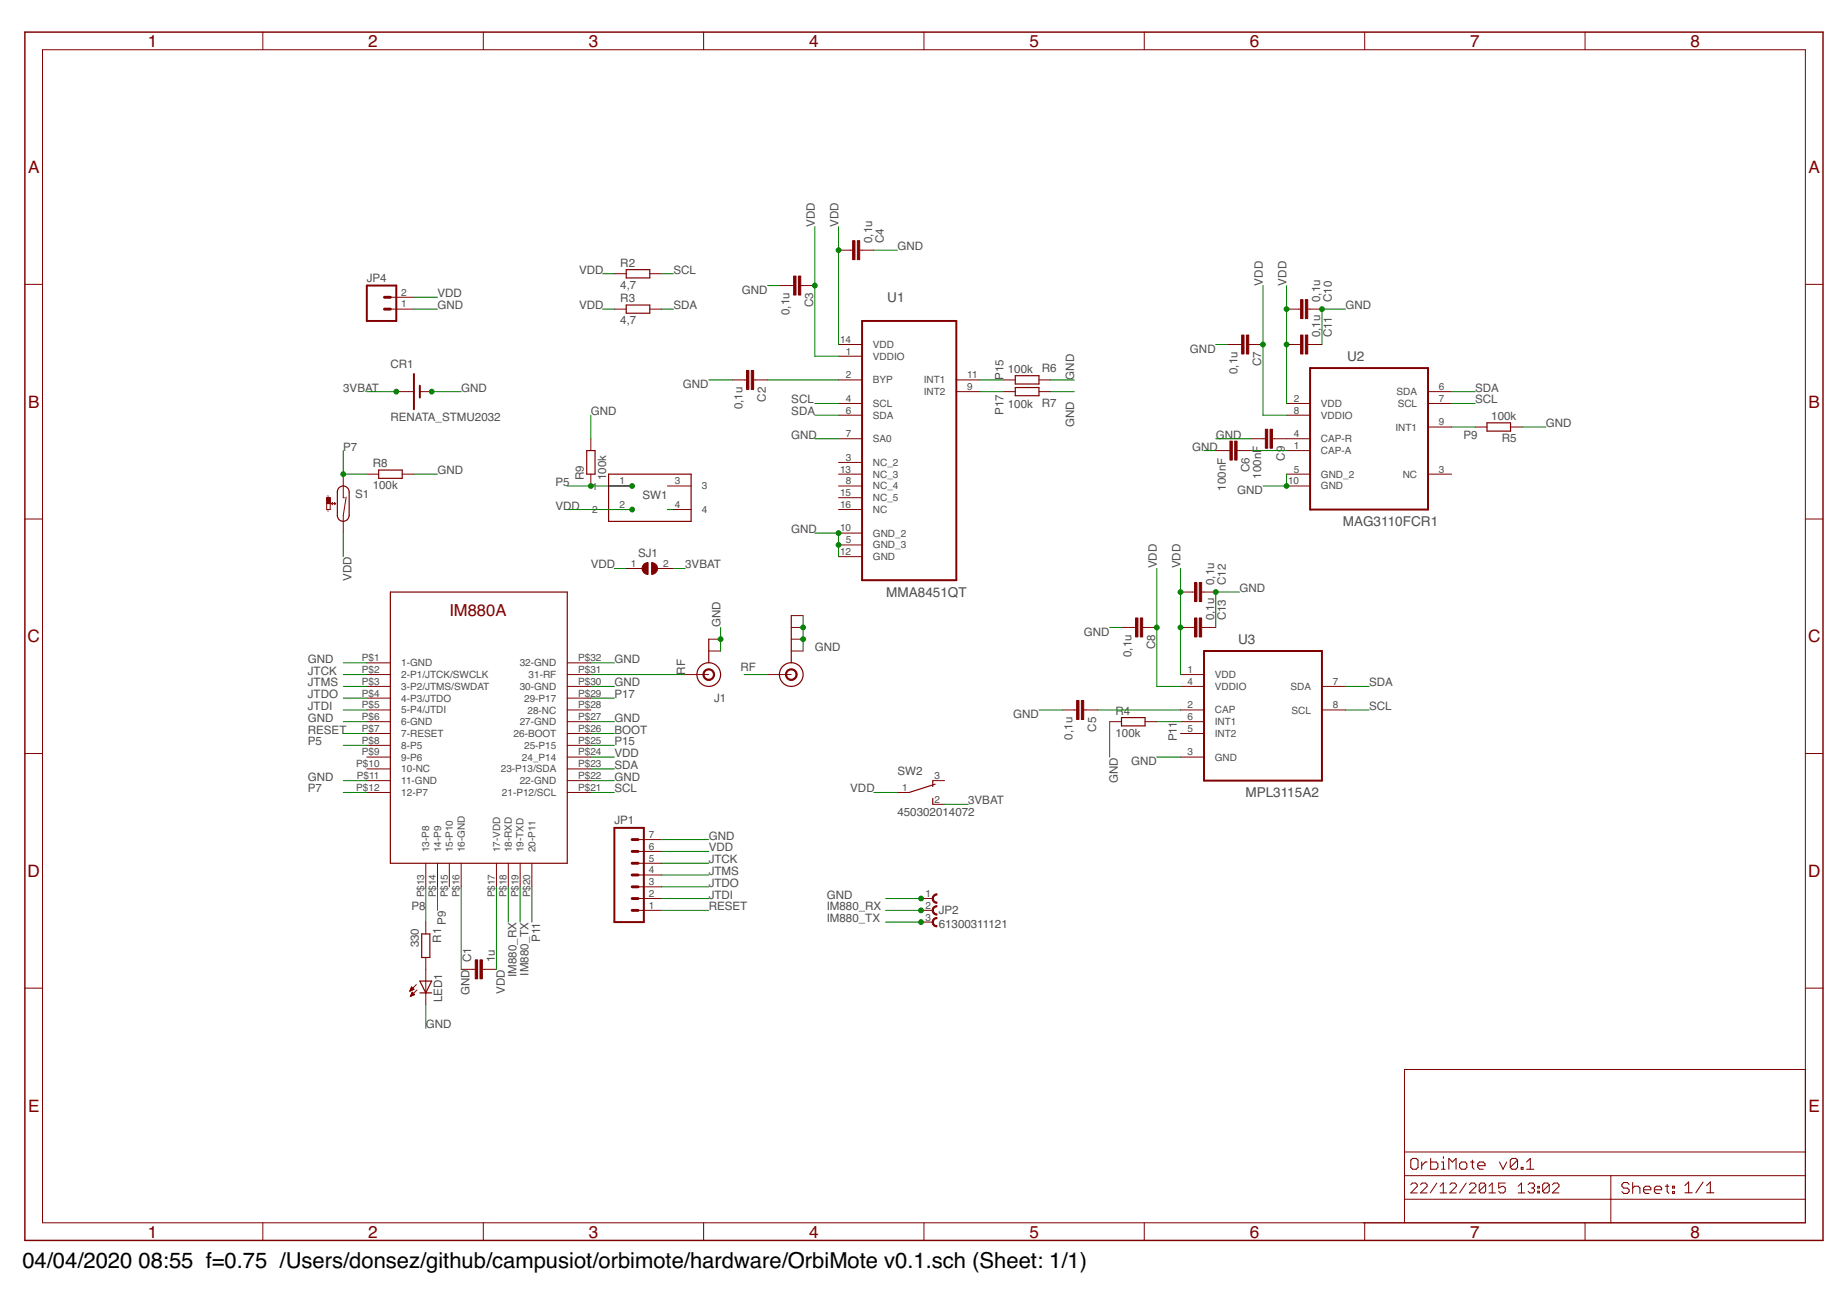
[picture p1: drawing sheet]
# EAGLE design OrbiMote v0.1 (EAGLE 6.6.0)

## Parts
C1  1u  C-EUC0603  [C0603]
C2  0,1u  C-EUC0603  [C0603]
C3  0,1u  C-EUC0603  [C0603]
C4  0,1u  C-EUC0603  [C0603]
C5  0,1u  C-EUC0603  [C0603]
C6  100nF  C-EUC0603  [C0603]
C7  0,1u  C-EUC0603  [C0603]
C8  0,1u  C-EUC0603  [C0603]
C9  100nF  C-EUC0603  [C0603]
C10  0,1u  C-EUC0603  [C0603]
C11  0,1u  C-EUC0603  [C0603]
C12  0,1u  C-EUC0603  [C0603]
C13  0,1u  C-EUC0603  [C0603]
CR1  RENATA_STMU2032  [SMTU2032]
IM1  IM880A  [IM880A]
J1  U.FL  [U.FL]
J$1  SMA_EDGE  [SMA-EDGE]
JP1  M07  [1X07]
JP2  61300311121  [61300311121]
JP4  M02JST-PTH-VERT  [JST-2-PTH-VERT]
LED1  LEDCHIPLED_0603  [CHIPLED_0603]
R1  330  R-EU_R0603  [R0603]
R2  4,7  R-EU_R0603  [R0603]
R3  4,7  R-EU_R0603  [R0603]
R4  100k  R-EU_R0603  [R0603]
R5  100k  R-EU_R0603  [R0603]
R6  100k  R-EU_R0603  [R0603]
R7  100k  R-EU_R0603  [R0603]
R8  100k  R-EU_R0603  [R0603]
R9  100k  R-EU_R0603  [R0603]
S1  REED-SWITCH-CT10-1530-G1  [CT10-G1]
SJ1  SJ  [SJ]
SW1  430152043826  [430152043826]
SW2  450302014072  [450302014072]
U1  MMA8451QT  [QFN50P300X300X100-16N]
U2  MAG3110FCR1  [DFN200X200X90-10N]
U3  MPL3115A2  [DFN300X500X120-8N]

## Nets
3VBAT: CR1.+(3VBAT) SJ1.2 SW2.2
BOOT: IM1.P$26(26-BOOT)
GND: C1.1 C2.2 C3.2 C4.2 C5.2 C6.2 C7.2 C8.2 C9.2 C10.2 C11.2 C12.2 C13.2 CR1.- IM1.P$1(1-GND) IM1.P$6(6-GND) IM1.P$11(11-GND) IM1.P$16(16-GND) IM1.P$22(22-GND) IM1.P$27(27-GND) IM1.P$30(30-GND) IM1.P$32(32-GND) J1.P$1(GND) J1.P$2(GND) J$1.GND@0(GND) J$1.GND@1(GND) J$1.GND@2(GND) J$1.GND@3(GND) JP1.7 JP2.1 JP4.1 LED1.C R4.1 R5.1 R6.1 R7.1 R8.2 R9.2 U1.5(GND_3) U1.7(SA0) U1.10(GND_2) U1.12(GND) U2.5(GND_2) U2.10(GND) U3.3(GND)
IM880_RX: IM1.P$18(18-RXD) JP2.2
IM880_TX: IM1.P$19(19-TXD) JP2.3
JTCK: IM1.P$2(2-P1/JTCK/SWCLK) JP1.5
JTDI: IM1.P$5(5-P4/JTDI) JP1.2
JTDO: IM1.P$4(4-P3/JTDO) JP1.3
JTMS: IM1.P$3(3-P2/JTMS/SWDAT) JP1.4
N$1: C2.1 U1.2(BYP)
N$2: C5.1 U3.2(CAP)
N$4: C9.1 U2.4(CAP-R)
N$5: C6.1 U2.1(CAP-A)
N$7: LED1.A R1.2
N$9: SW1.4
P5: IM1.P$8(8-P5) R9.1 SW1.1
P7: IM1.P$12(12-P7) R8.1 S1.1
P8: IM1.P$13(13-P8) R1.1
P9: IM1.P$14(14-P9) R5.2 U2.9(INT1)
P11: IM1.P$20(20-P11) R4.2 U3.6(INT1)
P15: IM1.P$25(25-P15) R6.2 U1.11(INT1)
P17: IM1.P$29(29-P17) R7.2 U1.9(INT2)
RESET: IM1.P$7(7-RESET) JP1.1
RF: IM1.P$31(31-RF) J1.P$3(SIGNAL) J$1.SIG(SIGNAL)
SCL: IM1.P$21(21-P12/SCL) R2.2 U1.4(SCL) U2.7(SCL) U3.8(SCL)
SDA: IM1.P$23(23-P13/SDA) R3.2 U1.6(SDA) U2.6(SDA) U3.7(SDA)
VDD: C1.2 C3.1 C4.1 C7.1 C8.1 C10.1 C11.1 C12.1 C13.1 IM1.P$17(17-VDD) IM1.P$24(24_P14) JP1.6 JP4.2 R2.1 R3.1 S1.2 SJ1.1 SW1.2 SW2.1 U1.1(VDDIO) U1.14(VDD) U2.2(VDD) U2.8(VDDIO) U3.1(VDD) U3.4(VDDIO)
Unconnected: IM1.P$9(9-P6) IM1.P$10(10-NC) IM1.P$15(15-P10) IM1.P$28(28-NC) SW1.3 SW2.3 U1.3(NC_2) U1.8(NC_4) U1.13(NC_3) U1.15(NC_5) U1.16(NC) U2.3(NC) U3.5(INT2)

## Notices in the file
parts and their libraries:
Kurzhubtaster: Copyright: Würth Elektronik
SparkFun-Connectors: Licensing: Creative Commons ShareAlike 4.0 International - https://creativecommons.org/licenses/by-sa/4.0
